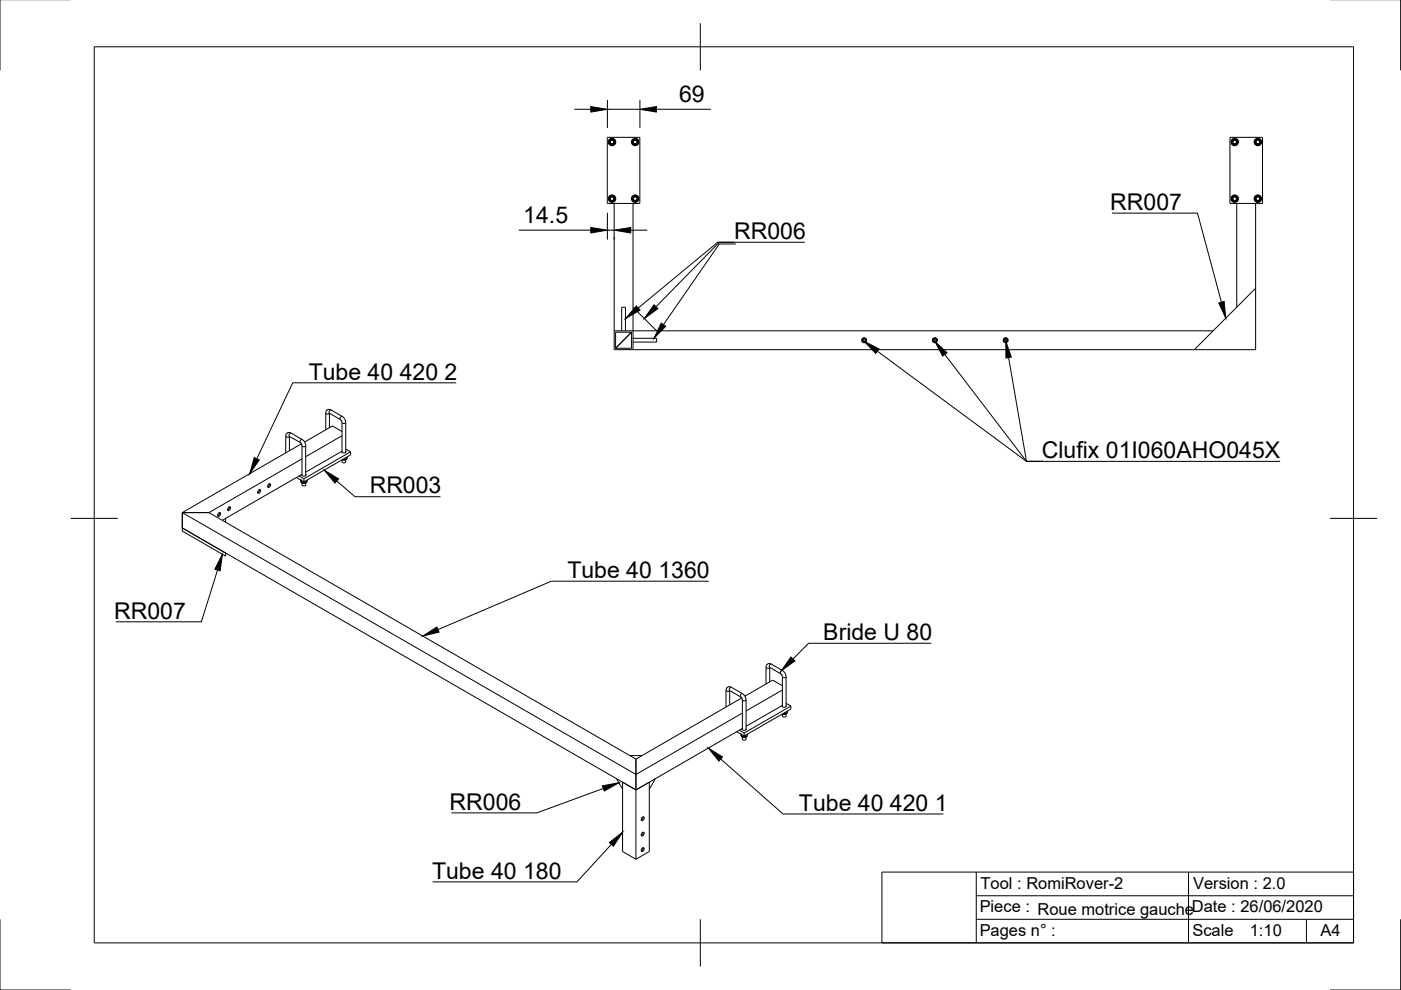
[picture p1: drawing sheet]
<svg xmlns="http://www.w3.org/2000/svg" width="297mm" height="210mm" viewBox="0 0 297 210" stroke-linecap="round" stroke-linejoin="round" font-family="sans-serif">
<!-- layer: Visible -->
<g fill="none" stroke="#000" stroke-width=".21">
<path d="M128.8 29.1h6.9v14h-6.9zM260.8 29.1h6.9v14h-6.9zM261.1 29.8l.3-.2a.7 .7 0 0 1 1.1 .3 .7 .7 0 0 1-.6 1 .7 .7 0 0 1-.8-.8zM130.2 43.1v31h136v-31M134.2 43.1v31M261.1 41.8l.3-.2a.7 .7 0 0 1 1.1 .3 .7 .7 0 0 1-.6 1 .7 .7 0 0 1-.8-.8zM262.2 43.1v22M130.2 70.1h127M131.8 70.1v-5h.8v5M133.9 70.4l-3.4 3.4M133.9 70.4h-3.4v3.4M133.9 70.4v3.4h-3.4"/>
<path d="M134.2 65.1l5 5M134.2 71.7h5v.8h-5M182.7 71.9l.5-.3 .5 .3v.5l-.5 .3-.5-.3zM182.8 71.9l.4-.2 .4 .2v.5l-.4 .2-.4-.2zM197.7 71.9l.5-.3 .5 .3v.5l-.5 .3-.5-.3zM197.8 71.9l.4-.2 .4 .2v.5l-.4 .2-.4-.2zM212.7 71.9l.5-.3 .5 .3v.5l-.5 .3-.5-.3zM212.8 71.9l.4-.2 .4 .2v.5l-.4 .2-.4-.2zM266.2 61.1l-13 13M60.6 96v-3.7l.3-.5 .6-.1 3 1.8 .3 .8v6.5M61.3 92.5l2.4 1.4 .3 .5v6.4M61.4 92.5v3.1"/>
<path d="M63.9 94.1l-25.2 14.6M64 97.3l-19.7 11.4M69.1 91.1v-3.7l.2-.5 .7-.1 2.9 1.7 .4 .9v6.5M69.8 87.6l2.4 1.4 .3 .4v6.5M69.8 87.6v3.1M72.5 92.4l-7.7 4.4M72.5 91.5l-2-1.2-5.9 3.4M72.5 97.5v.4M72.5 97.9l.4 .2 .4-.2M72.7 97.4h.4M73.1 97.2v.2M73.3 95.2l1 .6"/>
<path d="M73.3 97.5v.4M73.3 95.7a.4 .4 0 0 1-.4 .4 .4 .4 0 0 1-.4-.4l-7.7 4.4M73.6 97.1l-.4 .4h-.7M73.6 96.9v.2l-.5 .3M74.3 95.8v.6l-9.9 5.8M74.3 95.8l-9.9 5.7M38.7 108.7v3.9l9.1 5.3v-.6l-9.1-5.4 96.1 55.6M38.7 108.7l96.1 55.5 22.6-13M38.7 108.7h5.6M44.3 108.7l90.5 52.2M46.3 108.8l.3-.1 .2 .2-.2 .4-.3 .2-.2-.2zM46.5 108.7v.4l-.4 .3"/>
<path d="M47.8 109.9v.8M48.4 107.6l.3-.2 .2 .3-.2 .4-.3 .2-.2-.3zM48.7 107.5l-.1 .4-.3 .3M54.8 104l.3-.2 .2 .2-.2 .4-.3 .2-.2-.2zM55 103.8l-.1 .4-.3 .3M56.9 102.7l.3-.2 .2 .3-.2 .4-.3 .2-.2-.3zM57.2 102.5l-.1 .5-.3 .2M62.8 101.3l1.6 .9M63.4 100.9l1 .6M63.7 101.8l.2 .4M63.7 101.8h.1M63.8 102l.1 .3 .4 .2 .5-.1 .3-.3"/>
<path d="M63.9 102.2l.7 .1M63.9 101.9v.3M64 102.4l.1 .5 .3 .1 .4-.1v-.5M64.4 101.5v.7M64.6 102.1v.2M64.8 100.6a.4 .4 0 0 1-.4 .4 .4 .4 0 0 1-.4-.4l-16.9 9.7M65.2 101.8v.2l-.6 .3M153.9 149.9v-3.7l.3-.5 .7-.1 2.8 1.7 .5 1v6.4M154.6 146.4l2.5 1.4 .3 .4v6.5M154.7 146.4v3.1M156.2 155.1l1.6 1M156.8 154.8l1 .6"/>
<path d="M157.1 155.7l.1 .4M157.1 155.7h.1M157.1 155.9l.2 .3 .3 .2 .6-.1 .2-.4M157.2 156.1l.8 .1M157.2 148l-22.4 12.9M157.2 155.8v.3M157.4 156.7l.4 .2 .4-.2M157.4 156.3v.4M157.8 155.4v.7M158 155.9v.3M158.2 156.3v.4M158.2 154.5a.4 .4 0 0 1-.4 .4 .4 .4 0 0 1-.4-.4l-22.6 13"/>
<path d="M158.5 155.7v.2l-.5 .3M162.4 145v-3.7l.4-.5 .6-.1 2.8 1.7 .5 1v6.4M163.1 141.5l2.5 1.4 .2 .4 .1 6.5M163.2 141.5v3.1M165.9 149.6a.4 .4 0 0 0 .4 .4 .4 .4 0 0 0 .4-.4M165.9 145.4l-2.1-1.2-5.9 3.4M165.9 146.3l-7.7 4.4M165.9 149.6l-7.7 4.4M166.1 151.3h.4M166.5 151.1v.2M166.7 149.1l1 .6M166.9 151.1l-.4 .3h-.6v.5l.4 .1 .3-.1 .1-.5"/>
<path d="M167 150.7v.3l-.5 .3M167.7 149.7v.6l-9.9 5.8M167.7 149.7l-9.9 5.7M130.7 165.1l1.3 2.2M133.6 160.2h2.5M134.8 160.9v21.3M134.8 167.5l-2.8-1.7v14.7l2.8 1.7M136.1 179.9l.3-.2 .2 .2-.2 .5-.3 .1-.2-.2zM136.1 176.6l.3-.2 .2 .3-.2 .4-.3 .2-.2-.3zM136.1 173.4l.3-.2 .2 .2-.2 .4-.3 .2-.2-.2zM136.1 179.9l.2 .1M136.4 179.7l-.1 .4-.3 .3"/>
<path d="M136.4 176.4l-.1 .5-.3 .2M136.4 173.2l-.1 .4-.3 .3M137.7 165.8v14.7l-2.9 1.7M138.9 165.1l-1.2 2.2"/>
<circle cx="129.8" cy="30.1" r=".65"/>
<circle cx="129.8" cy="30.1" r=".79"/>
<circle cx="129.8" cy="30.1" r=".43"/>
<circle cx="129.8" cy="30.1" r=".39"/>
<circle cx="134.7" cy="30.1" r=".66"/>
<circle cx="134.7" cy="30.1" r=".79"/>
<circle cx="134.7" cy="30.1" r=".43"/>
<circle cx="134.7" cy="30.1" r=".65"/>
<circle cx="134.7" cy="30.1" r=".39"/>
<circle cx="261.8" cy="30.1" r=".79"/>
<circle cx="261.8" cy="30.1" r=".43"/>
<circle cx="261.8" cy="30.1" r=".65"/>
<circle cx="261.8" cy="30.1" r=".39"/>
<circle cx="266.7" cy="30.1" r=".65"/>
<circle cx="266.7" cy="30.1" r=".79"/>
<circle cx="266.7" cy="30.1" r=".43"/>
<circle cx="266.7" cy="30.1" r=".39"/>
<circle cx="129.8" cy="42.1" r=".65"/>
<circle cx="129.8" cy="42.1" r=".79"/>
<circle cx="129.8" cy="42.1" r=".43"/>
<circle cx="129.8" cy="42.1" r=".39"/>
<circle cx="134.7" cy="42.1" r=".66"/>
<circle cx="134.7" cy="42.1" r=".79"/>
<circle cx="134.7" cy="42.1" r=".65"/>
<circle cx="134.7" cy="42.1" r=".43"/>
<circle cx="134.7" cy="42.1" r=".39"/>
<circle cx="261.8" cy="42.1" r=".79"/>
<circle cx="261.8" cy="42.1" r=".43"/>
<circle cx="261.8" cy="42.1" r=".65"/>
<circle cx="261.8" cy="42.1" r=".39"/>
<circle cx="266.7" cy="42.1" r=".65"/>
<circle cx="266.7" cy="42.1" r=".79"/>
<circle cx="266.7" cy="42.1" r=".43"/>
<circle cx="266.7" cy="42.1" r=".39"/>
<circle cx="183.2" cy="72.1" r=".24"/>
<circle cx="183.2" cy="72.1" r=".41"/>
<circle cx="198.2" cy="72.1" r=".24"/>
<circle cx="198.2" cy="72.1" r=".41"/>
<circle cx="213.2" cy="72.1" r=".41"/>
<circle cx="213.2" cy="72.1" r=".24"/>
</g>
<!-- layer: Visible Narrow -->
<g fill="none" stroke="#000" stroke-width=".21">
<path d="M60.6 92.5l.3 .2 .5-.2M61.7 91.8l-.4 .3v.4M64.1 94.5l.3 .2 .4-.2M64.1 93.2l-.4 .2v.4M70.2 86.9l-.2 .1-.2 .3a.37 .37 0 0 1-.2 .5 .37 .37 0 0 1-.5-.2M72.5 89.6l.4 .2 .4-.2M72.6 88.3l-.4 .2v.4M73.6 97.2l-.4 .3h-.6M63.8 102a.75 .75 0 0 0 1.3 0M153.9 146.4l.4 .2 .4-.2M155.1 145.7l-.4 .2v.5M157.1 155.9a.75 .75 0 0 0 1.3 0"/>
<path d="M157.4 148.4l.4 .2 .4-.2M157.4 147.1l-.4 .2v.4M162.4 141.5l.4 .2 .4-.2M163.6 140.8l-.4 .2v.5M165.9 143.5l.4 .2 .4-.2M165.9 142.2l-.4 .2v.4M166.9 151l-.3 .4-.7-.1"/>
<circle cx="129.8" cy="30.1" r=".54"/>
<circle cx="134.7" cy="30.1" r=".54"/>
<circle cx="261.8" cy="30.1" r=".54"/>
<circle cx="266.7" cy="30.1" r=".54"/>
<circle cx="129.8" cy="42.1" r=".54"/>
<circle cx="134.7" cy="42.1" r=".54"/>
<circle cx="261.8" cy="42.1" r=".54"/>
<circle cx="266.7" cy="42.1" r=".54"/>
</g>
<!-- layer: Border -->
<path d="M0 -.1v15M297 -.1v15M20 9.9h267v190h-267zM148.5 4.9v10M15 109.9h10M282 109.9h10M0 194.9v15h15M148.5 194.9v10M297 194.9v15h-15" fill="none" stroke="#000" stroke-width=".21"/>
<!-- layer: TitleBlock -->
<path d="M187 184.9h100v15h-100zM207 194.9h80M207 189.9h80M207 184.9v15M252 184.9v15M277 194.9v5" fill="none" stroke="#000" stroke-width=".21"/>
<!-- layer: Annotations -->
<g fill="#000" stroke="#000" stroke-width=".21">
<path d="M134.9 64.9l.8 .9-3.1 1.7zM138.7 64.6l.8 .8-2.9 2.1zM140.2 68.5l.9 .7-2.4 2.5zM183.2 72.4l3.2 1.6-.7 .9zM198.2 72.4l2.6 2.4-.9 .7zM213.3 72.4l1.1 3.3-1.1 .2zM258.4 64.2l1.1-.3 .4 3.6zM53.9 97l1.1 .5-2.1 2.9zM68.7 99.7l3.1 1.8-.8 .9zM47.2 117.5l-.5 3.5-1.1-.3zM89.6 134.9l3-2 .5 1.1zM167.7 139.3l.8 .8-2.8 2.1z"/>
<path d="M127.7 166.6l3.5-.6-3.1 1.7zM129.2 178.6l2.8-2.1-2 2.9zM150.2 158.6l3 1.9-.8 .9z"/>
</g>
<g fill="none" stroke="#000" stroke-width=".21">
<path d="M155.7 51.4h-3.5l-16.9 13.9M156 51.7h-3.5l-11.8 17.1M170.6 51.4h-18.1l-13.4 13.6M235.8 45.2h18.1l5.1 18.9M186 74.5l31.6 23.3h53.8M200.3 75.2l17.3 22.6h3.5h-3.5l-3.8-22M96.7 81.2h-34.6l-7.7 16.1M71.4 102l3.9 3.3h18.1M46.1 120.9l-3.4 10.9h-18.1M150.2 123.2h-33.3l-24 10.3M197.4 136.4h-26l-3.3 3.3M127.9 167.2l-14.1 5.2h-18.1"/>
<path d="M129.6 179l-7.3 8h-30.6M152.8 160.9l13.2 11.7h34"/>
</g>
<!-- layer: Dimensions -->
<path d="M121.8 23.2h3.5M128.8 21.2v5.9M128.8 23.2h6.9M135.7 21.2v5.9M139.2 23.2h11.5M110 48.8h15.3M128.8 45.1v5.7M128.8 48.8h1.4M130.2 50.2v.6M133.7 48.8h3.5" fill="none" stroke="#000" stroke-width=".21"/>
<path d="M125.3 22.6l3.5 .6-3.5 .6zM135.7 23.2l3.5-.6v1.2zM125.3 48.2l3.5 .6-3.5 .6zM130.2 48.8l3.5-.6v1.2z" fill="#000" stroke="#000" stroke-width=".21"/>
<g font-size="4.9">
<text x="144" y="21.6">69</text>
<text x="111" y="47.3">14.5</text>
<text x="235.4" y="44.5">RR007</text>
<text x="155.6" y="50.7">RR006</text>
<text x="65.4" y="80.5">Tube 40 420 2</text>
<text x="220.9" y="97.1">Clufix 01I060AHO045X</text>
<text x="78.4" y="104.6">RR003</text>
<text x="120.3" y="122.5">Tube 40 1360</text>
<text x="24.2" y="131.1">RR007</text>
<text x="174.6" y="135.7">Bride U 80</text>
<text x="95.3" y="171.7">RR006</text>
<text x="169.4" y="171.9">Tube 40 420 1</text>
<text x="91.6" y="186.3">Tube 40 180</text>
</g>
<g font-size="3.5">
<text x="207.9" y="188.4">Tool : RomiRover-2</text>
<text x="253" y="188.4">Version : 2.0</text>
<text x="207.7" y="193.4">Piece : Roue motrice gaucheDate : 26/06/2020</text>
<text x="207.7" y="198.4">Pages n° :</text>
<text x="252.8" y="198.5">Scale</text>
<text x="265" y="198.5">1:10</text>
<text x="280" y="198.4">A4</text>
</g>
</svg>
